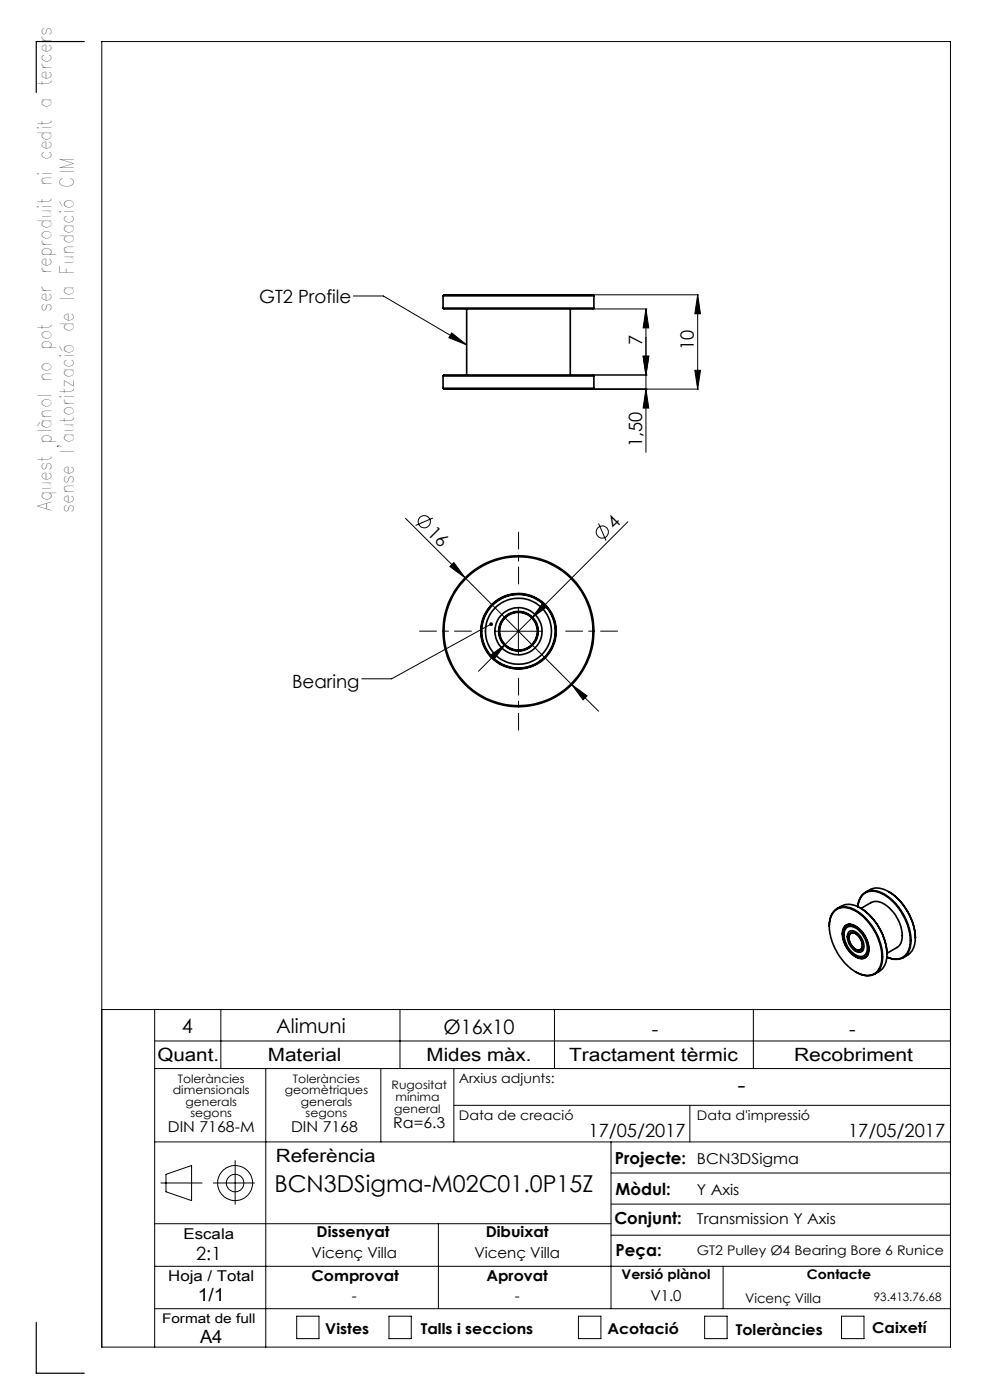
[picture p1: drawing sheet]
<svg xmlns="http://www.w3.org/2000/svg" width="210mm" height="297mm" viewBox="0 0 210 297" stroke-linecap="round" stroke-linejoin="round" font-family="sans-serif">
<g fill="none" stroke="#000" stroke-width=".21">
<path d="M75 62.8h6.3l17.7 10.4M95.8 70.6l3.2 2.6-3.8-1.6zM126 79.5h11.2M126 65.5h11.2M126 62.5h22.2M136.4 75.6h1.2l-.6 3.9zM137 65.5l.6 4.1h-1.2zM137 65.5v30.5M147.4 78.6h1.2l-.6 3.9zM148 62.5l.6 4.1h-1.2zM148 62.5v20M126 82.5h22.2"/>
<path d="M137 82.5l.6 4.1h-1.2zM86 110l12.7 12.6M91.8 109.9l-3.6 1.6M96.3 119.3l2.4 3.3-3.3-2.4zM127 111.1l1.6 3.6M133.2 110.7l-20.4 20.4M98.7 122.6l22.6 22.6M103.9 139.1l3.2-2.4-2.4 3.3zM104.2 132.4l-21.1 11.6h-6.4M105 133.9h10M107.1 136.7l-5.6 5.7M110 128.9v10"/>
<path d="M112.8 131.1l-5.7 5.6M115.2 127.8l.9 .9-3.3 2.4zM121.3 145.2l3.2 2.4-.8 .9zM121.3 145.2l5.7 5.7M21.6 214.2h180M32.8 214.2v71.6M46.8 214.2v12.5M84.8 214.2v12.5M117.6 214.2v12.5M159.8 214.2v12.5M32.8 220.8h168.8M32.8 226.7h168.8"/>
<path d="M56.4 226.7v59.1M80.8 226.7v15.5M96.3 226.7v15.5M96.3 234.5h105.3M146.3 234.5v7.7M32.8 259.6h96.8M32.8 242.2h168.8M34.1 251h8.8M35.2 249.1l5.4-1.8v7.4l-5.4-1.9zM45.3 251h8.7M49.9 246.2v9.3M93 259.6v18"/>
<path d="M129.6 242.2v35.4M129.6 255.4h72M129.6 248.8h72M32.8 277.6h168.8M32.8 268.6h168.8M62.9 279.2h4.8v4.8h-4.8zM82.5 279.2h4.7v4.8h-4.7zM122.7 279.2h4.8v4.8h-4.8zM129.6 262h72M149.5 279.2h4.7v4.8h-4.7zM153.4 268.6v9M178.5 279.2h4.8v4.8h-4.8z"/>
<path d="M21.6 285.8h180v-277h-180v277"/>
<circle cx="90" cy="110.7" r="1.29"/>
<circle cx="127.8" cy="112.9" r="1.29"/>
<circle cx="49.9" cy="251" r="3.7"/>
<circle cx="49.9" cy="251" r="1.86"/>
</g>
<path d="M100 133.9h-11M110 123.9v-11M120 133.9h11M110 143.9v11" fill="none" stroke="#000" stroke-width=".21" stroke-dasharray="15.2 1.3 1.3 1.3" stroke-dashoffset="11.6"/>
<path d="M17.9 8.8h-10.2v10.8M7.7 280.5v10.8h10.2" fill="none" stroke="#000" stroke-width=".25"/>
<g fill="#000">
<path d="M136.4 75.6h1.2l-.6 3.9zM137 65.5l.6 4.1h-1.2z"/>
<path d="M148 62.5l.6 4.1h-1.2zM147.4 78.6h1.2l-.6 3.9zM136.4 75.6h1.2l-.6 3.9zM137 82.5l.6 4.1h-1.2z"/>
<path d="M103.9 132.1a.39 .39 0 0 0 0 .5 .39 .39 0 0 0 .5 .1 .39 .39 0 0 0 .1-.5l-.3 .2 .3-.2a.37 .37 0 0 0-.6-.1zM95.8 70.6l3.2 2.6-3.8-1.6z"/>
<path d="M103.9 139.1l.8 .9 2.4-3.3zM115.2 127.8l-2.4 3.3 3.3-2.4z"/>
<path d="M121.3 145.2l2.4 3.3 .8-.9zM96.3 119.3l-.9 .9 3.3 2.4z"/>
</g>
<g fill="none" stroke="#000" stroke-width=".35">
<path d="M94 62.8h32M94 62.8l.2-.3h31.6l.2 .3M94 65.4h32M94 65.4l.2 .1h31.6l.2-.1M94 79.8h32M94 79.8l.2-.3h31.6l.2 .3M94 62.8v2.6M94 79.8v2.6M99 65.5v14M121 65.5v14M126 62.8v2.6M126 79.8v2.6"/>
<path d="M94 82.4h32M94 82.4l.2 .1h31.6l.2-.1M175.9 196.5a3.7 3.7 0 0 1 2.4-4 6.3 6.3 0 0 1 5.7 2.7 11.4 11.4 0 0 1 3 9.4 3.2 3.2 0 0 1-4.8 1.9l-.7-.3M177 193.4a3.5 3.5 0 0 1 4.5-.1 11.7 11.7 0 0 1 5.4 11 3.1 3.1 0 0 1-4.8 2.2 12.1 12.1 0 0 1-6.2-10.7 4.1 4.1 0 0 1 1.1-2.4zM177.6 192.8l.9-.6a4.8 4.8 0 0 1 5.3 1.3 12.6 12.6 0 0 1 4.3 8.9M179.2 196.5a2.4 2.4 0 0 1 3.2 .7 5.1 5.1 0 0 1 1.6 5.6 1.92 1.92 0 0 1-2.9-.1 5.7 5.7 0 0 1-2.2-5.7zM179.3 196.5a2.19 2.19 0 0 1 3 .6 5.1 5.1 0 0 1 1.6 5.5 1.9 1.9 0 0 1-3-.1 5.5 5.5 0 0 1-1.9-5.5zM179.6 196.8a2.32 2.32 0 0 1 3 1 4 4 0 0 1 1 4.7 1.84 1.84 0 0 1-2.6-.3 4.9 4.9 0 0 1-1.8-5zM179.7 198.7h.1M180 197.7a1.52 1.52 0 0 1 2.2 .6 2.93 2.93 0 0 1 .7 3.5 1.7 1.7 0 0 1-2.3-.9 2.9 2.9 0 0 1-.6-3.2zM180.4 196.1h-.1a1.4 1.4 0 0 0-1.3 .9M180.4 198.1a1.52 1.52 0 0 1 2 .9 1.72 1.72 0 0 1 0 2.5 2.51 2.51 0 0 1-2.3-2.8z"/>
<path d="M180.4 197.9a2.11 2.11 0 0 1 2.4 1.8l.1 .4a1 1 0 0 1-.2 1.3 1 1 0 0 1-1.2 0 2.84 2.84 0 0 1-1.3-3.3zM180.9 197.8l-.4 .1-.3 .4M182.5 192.6a12.3 12.3 0 0 1 5.6 9.8M182.6 192.7l2.1-1.2a3.5 3.5 0 0 1 4.1 1.3 7.4 7.4 0 0 1 2.3 7.3l-.6 .7-2.4 1.4M182.8 190a3.5 3.5 0 0 1 4.8-.3 11.9 11.9 0 0 1 5.5 11.2 3.2 3.2 0 0 1-5 2.1 3.2 3.2 0 0 0 5-2.8 12.1 12.1 0 0 0-6.2-10.7 3.2 3.2 0 0 0-4.9 2.8l.1-1zM183.6 189.3l.9-.5a4.8 4.8 0 0 1 5.3 1.2 12.7 12.7 0 0 1 4.4 9M188.5 189.2a12.4 12.4 0 0 1 5.7 9.8M194.2 199a4.3 4.3 0 0 1-1.7 3.6l-.9 .6M181.4 201.7l.2 .1M182.9 201.2l-.2 .2-.6 .1M184.1 202.5a1.43 1.43 0 0 1-1.5 .8M188.1 202.4a4 4 0 0 1-1.6 3.7l-.9 .5"/>
<circle cx="110" cy="133.9" r="4.2"/>
<circle cx="110" cy="133.9" r="7.8"/>
<circle cx="110" cy="133.9" r="15.8"/>
<circle cx="110" cy="133.9" r="16"/>
<circle cx="110" cy="133.9" r="4"/>
<circle cx="110" cy="133.9" r="7"/>
<circle cx="110" cy="133.9" r="8"/>
<circle cx="110" cy="133.9" r="4.1"/>
<circle cx="110" cy="133.9" r="5"/>
<circle cx="110" cy="133.9" r="7.9"/>
</g>
<g font-size="4.9">
<text x="156.5" y="231.8">-</text>
<text x="58.2" y="253">BCN3DSigma-M02C01.0P15Z</text>
</g>
<g font-size="4.2">
<text x="38.6" y="219">4</text>
<text x="58.6" y="219.2">Alimuni</text>
<text x="94.1" y="219.4">Ø16x10</text>
<text x="138.3" y="219.7">-</text>
<text x="180.1" y="219.7">-</text>
</g>
<g font-size="4">
<text x="10.9" y="108.4" transform="rotate(-90 10.9 108.4)">Aquest plànol no pot ser reproduit ni cedit a tercers</text>
<text x="15.6" y="108.9" transform="rotate(-90 15.6 108.9)">sense l'autorització de la Fundació CIM</text>
</g>
<g font-size="3.9">
<text x="55" y="64.2">GT2 Profile</text>
<text x="136.2" y="73.2" transform="rotate(-90 136.2 73.2)">7</text>
<text x="147.2" y="74.3" transform="rotate(-90 147.2 74.3)">10</text>
<text x="136.2" y="94.9" transform="rotate(-90 136.2 94.9)">1,50</text>
<text x="90.5" y="113.2" transform="rotate(45 90.5 113.2)">16</text>
<text x="130.3" y="112.4" transform="rotate(-45 130.3 112.4)">4</text>
<text x="62" y="146">Bearing</text>
<text x="33.4" y="225">Quant.</text>
<text x="56.8" y="225">Material</text>
<text x="90.5" y="225">Mides màx.</text>
<text x="120.7" y="225">Tractament tèrmic</text>
<text x="168.4" y="225">Recobriment</text>
<text x="124.8" y="241.3">17/05/2017</text>
<text x="179.9" y="241.3">17/05/2017</text>
<text x="58.5" y="246.5">Referència</text>
<text x="41.6" y="267.2">2:1</text>
<text x="41.9" y="276.1">1/1</text>
<text x="42.4" y="284.9">A4</text>
</g>
<g font-size="3.5">
<text x="130.5" y="246.8">Projecte:</text>
<text x="130.6" y="253.4">Mòdul:</text>
<text x="130.3" y="259.8">Conjunt:</text>
<text x="130.6" y="266.4">Peça:</text>
</g>
<g font-size="3.2">
<text x="83.4" y="239.3">Ra=6.3</text>
<text x="35.6" y="240.1">DIN 7168-M</text>
<text x="61.7" y="240.1">DIN 7168</text>
<text x="147.8" y="246.8">BCN3DSigma</text>
<text x="147.8" y="253.4">Y Axis</text>
<text x="38.9" y="262.9">Escala</text>
<text x="67.2" y="262.5">Dissenyat</text>
<text x="103" y="262.5">Dibuixat</text>
<text x="147.8" y="259.8">Transmission Y Axis</text>
<text x="66.1" y="266.8">Vicenç Villa</text>
<text x="100.6" y="266.8">Vicenç Villa</text>
<text x="35.7" y="271.7">Hoja / Total</text>
<text x="66.1" y="271.7">Comprovat</text>
<text x="103.2" y="271.7">Aprovat</text>
<text x="74.6" y="276.1">-</text>
<text x="109.2" y="276.1">-</text>
<text x="138" y="276.1">V1.0</text>
<text x="69" y="283.1">Vistes</text>
<text x="89.3" y="283.1">Talls i seccions</text>
<text x="128.8" y="283.1">Acotació</text>
<text x="156.1" y="283.2">Toleràncies</text>
<text x="185" y="282.8">Caixetí</text>
</g>
<g font-size="2.8">
<text x="97.3" y="229.6">Arxius adjunts:</text>
<text x="97.3" y="237.7">Data de creació</text>
<text x="147.8" y="237.7">Data d'impressió</text>
<text x="147.8" y="266.1">GT2 Pulley Ø4 Bearing Bore 6 Runice</text>
<text x="131.8" y="271.4">Versió plànol</text>
<text x="171.2" y="271.4">Contacte</text>
<text x="34.4" y="280.7">Format de full</text>
<text x="158" y="276.3">Vicenç Villa</text>
</g>
<g font-size="2.5">
<text x="36.7" y="232.1">dimensionals</text>
<text x="37.7" y="229.6">Toleràncies</text>
<text x="60.4" y="232.1">geomètriques</text>
<text x="62.1" y="229.6">Toleràncies</text>
<text x="83.1" y="231">Rugositat</text>
<text x="83.9" y="233.5">mínima</text>
<text x="39.4" y="234.6">generals</text>
<text x="40.4" y="237.1">segons</text>
<text x="63.8" y="234.6">generals</text>
<text x="64.8" y="237.1">segons</text>
<text x="83.6" y="236.2">general</text>
<text x="185.4" y="276.1">93.413.76.68</text>
</g>
</svg>
